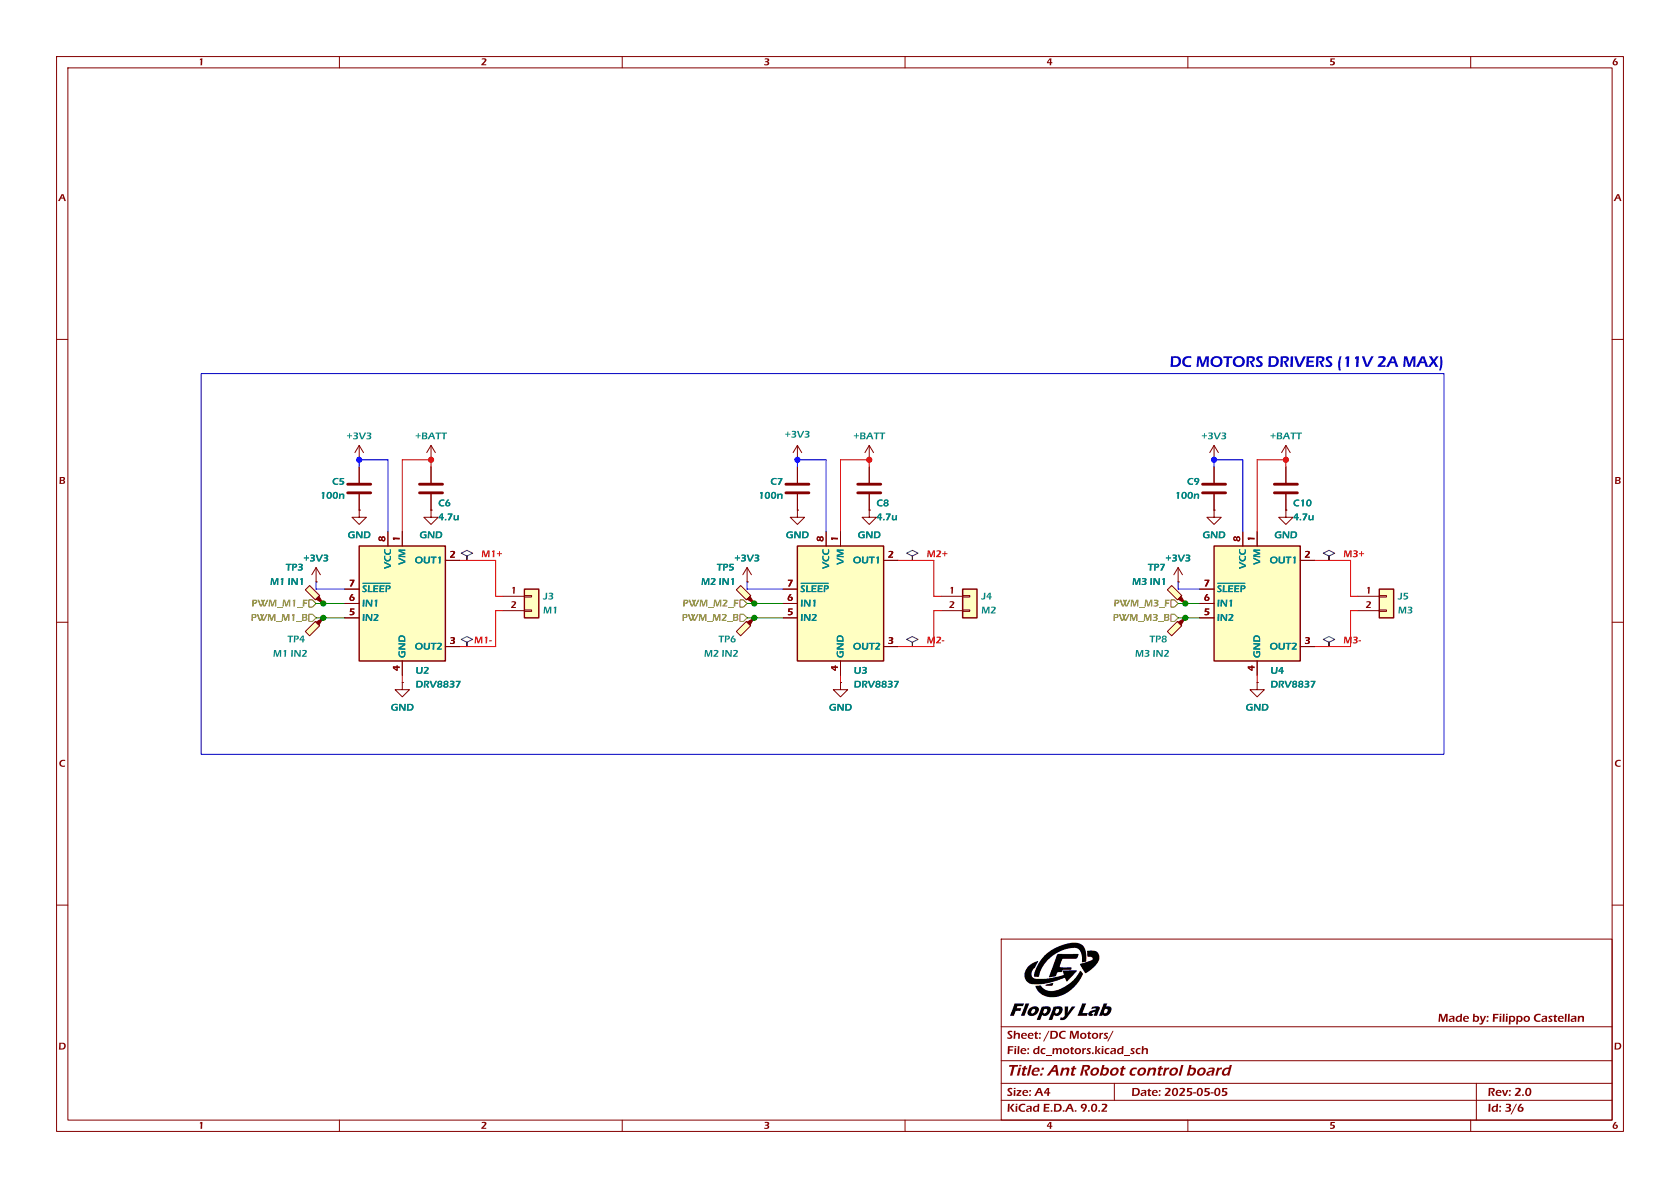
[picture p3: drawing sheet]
(kicad_sch
 (version 20250114)
 (generator "eeschema")
 (generator_version "9.0")
 (paper "A4")
 (title_block
  (title "Ant Robot control board")
  (date "2025-05-05")
  (rev "2.0")
  (company "Filippo Castellan"))
 (lib_symbols
  (symbol "Connector:TestPoint_Probe"
   (pin_numbers (hide yes))
   (pin_names
    (offset 0.762) (hide yes)) (exclude_from_sim no) (in_bom yes) (on_board yes)
   (property "Reference" "TP" (at 1.651 5.842 0) (effects (font (size 1.27 1.27))))
   (property "Value" "TestPoint_Probe" (at 1.651 4.064 0) (effects (font (size 1.27 1.27))))
   (property "Footprint" "" (at 5.08 0 0) (effects (font (size 1.27 1.27)) (hide yes)))
   (property "Datasheet" "~" (at 5.08 0 0) (effects (font (size 1.27 1.27)) (hide yes)))
   (property "Description" "test point (alternative probe-style design)" (at 0 0 0) (effects (font (size 1.27 1.27)) (hide yes)))
   (symbol "TestPoint_Probe_0_1"
    (polyline (pts (xy 1.27 0.762) (xy 0 0) (xy 0.762 1.27) (xy 1.27 0.762)) (stroke (width 0) (type default)) (fill (type outline)))
    (polyline (pts (xy 1.397 0.635) (xy 0.635 1.397) (xy 2.413 3.175) (xy 3.175 2.413) (xy 1.397 0.635)) (stroke (width 0) (type default)) (fill (type background))))
   (symbol "TestPoint_Probe_1_1"
    (pin passive line (at 0 0 90) (length 0) (name "1" (effects (font (size 1.27 1.27)))) (number "1" (effects (font (size 1.27 1.27))))))
   (embedded_fonts no))
  (symbol "Connector_Generic:Conn_01x02"
   (pin_names
    (offset 1.016) (hide yes)) (exclude_from_sim no) (in_bom yes) (on_board yes)
   (property "Reference" "J" (at 0 2.54 0) (effects (font (size 1.27 1.27))))
   (property "Value" "Conn_01x02" (at 0 -5.08 0) (effects (font (size 1.27 1.27))))
   (property "Footprint" "" (at 0 0 0) (effects (font (size 1.27 1.27)) (hide yes)))
   (property "Datasheet" "~" (at 0 0 0) (effects (font (size 1.27 1.27)) (hide yes)))
   (property "Description" "Generic connector, single row, 01x02, script generated (kicad-library-utils/schlib/autogen/connector/)" (at 0 0 0) (effects (font (size 1.27 1.27)) (hide yes)))
   (symbol "Conn_01x02_1_1"
    (rectangle (start -1.27 1.27) (end 1.27 -3.81) (stroke (width 0.254) (type default)) (fill (type background)))
    (rectangle (start -1.27 0.127) (end 0 -0.127) (stroke (width 0.1524) (type default)) (fill (type none)))
    (rectangle (start -1.27 -2.413) (end 0 -2.667) (stroke (width 0.1524) (type default)) (fill (type none)))
    (pin passive line (at -5.08 0 0) (length 3.81) (name "Pin_1" (effects (font (size 1.27 1.27)))) (number "1" (effects (font (size 1.27 1.27)))))
    (pin passive line (at -5.08 -2.54 0) (length 3.81) (name "Pin_2" (effects (font (size 1.27 1.27)))) (number "2" (effects (font (size 1.27 1.27))))))
   (embedded_fonts no))
  (symbol "Device:C"
   (pin_numbers (hide yes))
   (pin_names
    (offset 0.254)) (exclude_from_sim no) (in_bom yes) (on_board yes)
   (property "Reference" "C" (at 0.635 2.54 0) (effects (font (size 1.27 1.27)) (justify left)))
   (property "Value" "C" (at 0.635 -2.54 0) (effects (font (size 1.27 1.27)) (justify left)))
   (property "Footprint" "" (at 0.9652 -3.81 0) (effects (font (size 1.27 1.27)) (hide yes)))
   (property "Datasheet" "~" (at 0 0 0) (effects (font (size 1.27 1.27)) (hide yes)))
   (property "Description" "Unpolarized capacitor" (at 0 0 0) (effects (font (size 1.27 1.27)) (hide yes)))
   (symbol "C_0_1"
    (polyline (pts (xy -2.032 0.762) (xy 2.032 0.762)) (stroke (width 0.508) (type default)) (fill (type none)))
    (polyline (pts (xy -2.032 -0.762) (xy 2.032 -0.762)) (stroke (width 0.508) (type default)) (fill (type none))))
   (symbol "C_1_1"
    (pin passive line (at 0 3.81 270) (length 2.794) (name "~" (effects (font (size 1.27 1.27)))) (number "1" (effects (font (size 1.27 1.27)))))
    (pin passive line (at 0 -3.81 90) (length 2.794) (name "~" (effects (font (size 1.27 1.27)))) (number "2" (effects (font (size 1.27 1.27))))))
   (embedded_fonts no))
  (symbol "Driver_Motor:DRV8837" (exclude_from_sim no) (in_bom yes) (on_board yes)
   (property "Reference" "U" (at 6.35 11.43 0) (effects (font (size 1.27 1.27))))
   (property "Value" "DRV8837" (at -10.16 11.43 0) (effects (font (size 1.27 1.27))))
   (property "Footprint" "Package_SON:WSON-8-1EP_2x2mm_P0.5mm_EP0.9x1.6mm" (at 0 -21.59 0) (effects (font (size 1.27 1.27)) (hide yes)))
   (property "Datasheet" "http://www.ti.com/lit/ds/symlink/drv8837.pdf" (at 0 0 0) (effects (font (size 1.27 1.27)) (hide yes)))
   (property "Description" "H-Bridge driver, 1.8A, Low Voltage, PWM input, WSON-8" (at 0 0 0) (effects (font (size 1.27 1.27)) (hide yes)))
   (symbol "DRV8837_0_1"
    (rectangle (start -7.62 10.16) (end 7.62 -10.16) (stroke (width 0.254) (type default)) (fill (type background))))
   (symbol "DRV8837_1_1"
    (pin input line (at -10.16 2.54 0) (length 2.54) (name "~{SLEEP}" (effects (font (size 1.27 1.27)))) (number "7" (effects (font (size 1.27 1.27)))))
    (pin input line (at -10.16 0 0) (length 2.54) (name "IN1" (effects (font (size 1.27 1.27)))) (number "6" (effects (font (size 1.27 1.27)))))
    (pin input line (at -10.16 -2.54 0) (length 2.54) (name "IN2" (effects (font (size 1.27 1.27)))) (number "5" (effects (font (size 1.27 1.27)))))
    (pin power_in line (at -2.54 12.7 270) (length 2.54) (name "VCC" (effects (font (size 1.27 1.27)))) (number "8" (effects (font (size 1.27 1.27)))))
    (pin power_in line (at 0 12.7 270) (length 2.54) (name "VM" (effects (font (size 1.27 1.27)))) (number "1" (effects (font (size 1.27 1.27)))))
    (pin power_in line (at 0 -12.7 90) (length 2.54) (name "GND" (effects (font (size 1.27 1.27)))) (number "4" (effects (font (size 1.27 1.27)))))
    (pin passive line (at 0 -12.7 90) (length 2.54) (hide yes) (name "GND" (effects (font (size 1.27 1.27)))) (number "9" (effects (font (size 1.27 1.27)))))
    (pin output line (at 10.16 7.62 180) (length 2.54) (name "OUT1" (effects (font (size 1.27 1.27)))) (number "2" (effects (font (size 1.27 1.27)))))
    (pin output line (at 10.16 -7.62 180) (length 2.54) (name "OUT2" (effects (font (size 1.27 1.27)))) (number "3" (effects (font (size 1.27 1.27))))))
   (embedded_fonts no))
  (symbol "power:+3V3"
   (power)
   (pin_numbers (hide yes))
   (pin_names
    (offset 0) (hide yes)) (exclude_from_sim no) (in_bom yes) (on_board yes)
   (property "Reference" "#PWR" (at 0 -3.81 0) (effects (font (size 1.27 1.27)) (hide yes)))
   (property "Value" "+3V3" (at 0 3.556 0) (effects (font (size 1.27 1.27))))
   (property "Footprint" "" (at 0 0 0) (effects (font (size 1.27 1.27)) (hide yes)))
   (property "Datasheet" "" (at 0 0 0) (effects (font (size 1.27 1.27)) (hide yes)))
   (property "Description" "Power symbol creates a global label with name \"+3V3\"" (at 0 0 0) (effects (font (size 1.27 1.27)) (hide yes)))
   (symbol "+3V3_0_1"
    (polyline (pts (xy -0.762 1.27) (xy 0 2.54)) (stroke (width 0) (type default)) (fill (type none)))
    (polyline (pts (xy 0 2.54) (xy 0.762 1.27)) (stroke (width 0) (type default)) (fill (type none)))
    (polyline (pts (xy 0 0) (xy 0 2.54)) (stroke (width 0) (type default)) (fill (type none))))
   (symbol "+3V3_1_1"
    (pin power_in line (at 0 0 90) (length 0) (name "~" (effects (font (size 1.27 1.27)))) (number "1" (effects (font (size 1.27 1.27))))))
   (embedded_fonts no))
  (symbol "power:+BATT"
   (power)
   (pin_numbers (hide yes))
   (pin_names
    (offset 0) (hide yes)) (exclude_from_sim no) (in_bom yes) (on_board yes)
   (property "Reference" "#PWR" (at 0 -3.81 0) (effects (font (size 1.27 1.27)) (hide yes)))
   (property "Value" "+BATT" (at 0 3.556 0) (effects (font (size 1.27 1.27))))
   (property "Footprint" "" (at 0 0 0) (effects (font (size 1.27 1.27)) (hide yes)))
   (property "Datasheet" "" (at 0 0 0) (effects (font (size 1.27 1.27)) (hide yes)))
   (property "Description" "Power symbol creates a global label with name \"+BATT\"" (at 0 0 0) (effects (font (size 1.27 1.27)) (hide yes)))
   (symbol "+BATT_0_1"
    (polyline (pts (xy -0.762 1.27) (xy 0 2.54)) (stroke (width 0) (type default)) (fill (type none)))
    (polyline (pts (xy 0 2.54) (xy 0.762 1.27)) (stroke (width 0) (type default)) (fill (type none)))
    (polyline (pts (xy 0 0) (xy 0 2.54)) (stroke (width 0) (type default)) (fill (type none))))
   (symbol "+BATT_1_1"
    (pin power_in line (at 0 0 90) (length 0) (name "~" (effects (font (size 1.27 1.27)))) (number "1" (effects (font (size 1.27 1.27))))))
   (embedded_fonts no))
  (symbol "power:GND"
   (power)
   (pin_numbers (hide yes))
   (pin_names
    (offset 0) (hide yes)) (exclude_from_sim no) (in_bom yes) (on_board yes)
   (property "Reference" "#PWR" (at 0 -6.35 0) (effects (font (size 1.27 1.27)) (hide yes)))
   (property "Value" "GND" (at 0 -3.81 0) (effects (font (size 1.27 1.27))))
   (property "Footprint" "" (at 0 0 0) (effects (font (size 1.27 1.27)) (hide yes)))
   (property "Datasheet" "" (at 0 0 0) (effects (font (size 1.27 1.27)) (hide yes)))
   (property "Description" "Power symbol creates a global label with name \"GND\" , ground" (at 0 0 0) (effects (font (size 1.27 1.27)) (hide yes)))
   (symbol "GND_0_1"
    (polyline (pts (xy 0 0) (xy 0 -1.27) (xy 1.27 -1.27) (xy 0 -2.54) (xy -1.27 -1.27) (xy 0 -1.27)) (stroke (width 0) (type default)) (fill (type none))))
   (symbol "GND_1_1"
    (pin power_in line (at 0 0 270) (length 0) (name "~" (effects (font (size 1.27 1.27)))) (number "1" (effects (font (size 1.27 1.27))))))
   (embedded_fonts no)))
 (rectangle
  (start 35.56 66.04)
  (end 255.27 133.35)
  (stroke (width 0) (type default))
  (fill (type none)))
 (text "DC MOTORS DRIVERS (11V 2A MAX)"
  (exclude_from_sim no)
  (at 255.27 64.77 0)
  (effects (font (size 2 2) (thickness 0.254)
    (bold yes)) (justify right)))
 (junction
  (at 133.35 106.68)
  (diameter 0)
  (color 0 0 0 0))
 (junction
  (at 63.5 81.28)
  (diameter 0)
  (color 0 0 0 0))
 (junction
  (at 209.55 109.22)
  (diameter 0)
  (color 0 0 0 0))
 (junction
  (at 140.97 81.28)
  (diameter 0)
  (color 0 0 0 0))
 (junction
  (at 57.15 109.22)
  (diameter 0)
  (color 0 0 0 0))
 (junction
  (at 133.35 109.22)
  (diameter 0)
  (color 0 0 0 0))
 (junction
  (at 227.33 81.28)
  (diameter 0)
  (color 0 0 0 0))
 (junction
  (at 209.55 106.68)
  (diameter 0)
  (color 0 0 0 0))
 (junction
  (at 76.2 81.28)
  (diameter 0)
  (color 0 0 0 0))
 (junction
  (at 153.67 81.28)
  (diameter 0)
  (color 0 0 0 0))
 (junction
  (at 57.15 106.68)
  (diameter 0)
  (color 0 0 0 0))
 (junction
  (at 214.63 81.28)
  (diameter 0)
  (color 0 0 0 0))
 (wire
  (pts (xy 222.25 119.38) (xy 222.25 120.65))
  (stroke (width 0) (type default)))
 (wire
  (pts (xy 146.05 81.28) (xy 140.97 81.28))
  (stroke (width 0) (type default)))
 (wire
  (pts (xy 153.67 81.28) (xy 148.59 81.28))
  (stroke (width 0) (type default)))
 (wire
  (pts (xy 158.75 114.3) (xy 165.1 114.3))
  (stroke (width 0) (type default)))
 (wire
  (pts (xy 208.28 109.22) (xy 209.55 109.22))
  (stroke (width 0) (type default)))
 (wire
  (pts (xy 158.75 99.06) (xy 165.1 99.06))
  (stroke (width 0) (type default)))
 (wire
  (pts (xy 148.59 81.28) (xy 148.59 93.98))
  (stroke (width 0) (type default)))
 (wire
  (pts (xy 71.12 119.38) (xy 71.12 120.65))
  (stroke (width 0) (type default)))
 (wire
  (pts (xy 232.41 99.06) (xy 238.76 99.06))
  (stroke (width 0) (type default)))
 (wire
  (pts (xy 146.05 93.98) (xy 146.05 81.28))
  (stroke (width 0) (type default)))
 (wire
  (pts (xy 133.35 109.22) (xy 138.43 109.22))
  (stroke (width 0) (type default)))
 (wire
  (pts (xy 81.28 99.06) (xy 87.63 99.06))
  (stroke (width 0) (type default)))
 (wire
  (pts (xy 208.28 106.68) (xy 209.55 106.68))
  (stroke (width 0) (type default)))
 (wire
  (pts (xy 209.55 106.68) (xy 212.09 106.68))
  (stroke (width 0) (type default)))
 (wire
  (pts (xy 76.2 81.28) (xy 71.12 81.28))
  (stroke (width 0) (type default)))
 (wire
  (pts (xy 165.1 105.41) (xy 166.37 105.41))
  (stroke (width 0) (type default)))
 (wire
  (pts (xy 81.28 114.3) (xy 87.63 114.3))
  (stroke (width 0) (type default)))
 (wire
  (pts (xy 208.28 104.14) (xy 212.09 104.14))
  (stroke (width 0) (type default)))
 (wire
  (pts (xy 140.97 81.28) (xy 140.97 82.55))
  (stroke (width 0) (type default)))
 (wire
  (pts (xy 227.33 81.28) (xy 227.33 82.55))
  (stroke (width 0) (type default)))
 (wire
  (pts (xy 165.1 99.06) (xy 165.1 105.41))
  (stroke (width 0) (type default)))
 (wire
  (pts (xy 132.08 104.14) (xy 138.43 104.14))
  (stroke (width 0) (type default)))
 (wire
  (pts (xy 208.28 102.87) (xy 208.28 104.14))
  (stroke (width 0) (type default)))
 (wire
  (pts (xy 209.55 109.22) (xy 212.09 109.22))
  (stroke (width 0) (type default)))
 (wire
  (pts (xy 87.63 107.95) (xy 87.63 114.3))
  (stroke (width 0) (type default)))
 (wire
  (pts (xy 240.03 107.95) (xy 238.76 107.95))
  (stroke (width 0) (type default)))
 (wire
  (pts (xy 133.35 106.68) (xy 138.43 106.68))
  (stroke (width 0) (type default)))
 (wire
  (pts (xy 57.15 106.68) (xy 60.96 106.68))
  (stroke (width 0) (type default)))
 (wire
  (pts (xy 214.63 81.28) (xy 214.63 82.55))
  (stroke (width 0) (type default)))
 (wire
  (pts (xy 87.63 105.41) (xy 88.9 105.41))
  (stroke (width 0) (type default)))
 (wire
  (pts (xy 232.41 114.3) (xy 238.76 114.3))
  (stroke (width 0) (type default)))
 (wire
  (pts (xy 238.76 99.06) (xy 238.76 105.41))
  (stroke (width 0) (type default)))
 (wire
  (pts (xy 76.2 81.28) (xy 76.2 82.55))
  (stroke (width 0) (type default)))
 (wire
  (pts (xy 227.33 81.28) (xy 222.25 81.28))
  (stroke (width 0) (type default)))
 (wire
  (pts (xy 88.9 107.95) (xy 87.63 107.95))
  (stroke (width 0) (type default)))
 (wire
  (pts (xy 55.88 102.87) (xy 55.88 104.14))
  (stroke (width 0) (type default)))
 (wire
  (pts (xy 71.12 81.28) (xy 71.12 93.98))
  (stroke (width 0) (type default)))
 (wire
  (pts (xy 238.76 107.95) (xy 238.76 114.3))
  (stroke (width 0) (type default)))
 (wire
  (pts (xy 55.88 106.68) (xy 57.15 106.68))
  (stroke (width 0) (type default)))
 (wire
  (pts (xy 148.59 119.38) (xy 148.59 120.65))
  (stroke (width 0) (type default)))
 (wire
  (pts (xy 238.76 105.41) (xy 240.03 105.41))
  (stroke (width 0) (type default)))
 (wire
  (pts (xy 68.58 93.98) (xy 68.58 81.28))
  (stroke (width 0) (type default)))
 (wire
  (pts (xy 219.71 93.98) (xy 219.71 81.28))
  (stroke (width 0) (type default)))
 (wire
  (pts (xy 55.88 109.22) (xy 57.15 109.22))
  (stroke (width 0) (type default)))
 (wire
  (pts (xy 165.1 107.95) (xy 165.1 114.3))
  (stroke (width 0) (type default)))
 (wire
  (pts (xy 55.88 104.14) (xy 60.96 104.14))
  (stroke (width 0) (type default)))
 (wire
  (pts (xy 222.25 81.28) (xy 222.25 93.98))
  (stroke (width 0) (type default)))
 (wire
  (pts (xy 57.15 109.22) (xy 60.96 109.22))
  (stroke (width 0) (type default)))
 (wire
  (pts (xy 219.71 81.28) (xy 214.63 81.28))
  (stroke (width 0) (type default)))
 (wire
  (pts (xy 87.63 99.06) (xy 87.63 105.41))
  (stroke (width 0) (type default)))
 (wire
  (pts (xy 132.08 106.68) (xy 133.35 106.68))
  (stroke (width 0) (type default)))
 (wire
  (pts (xy 68.58 81.28) (xy 63.5 81.28))
  (stroke (width 0) (type default)))
 (wire
  (pts (xy 153.67 81.28) (xy 153.67 82.55))
  (stroke (width 0) (type default)))
 (wire
  (pts (xy 132.08 109.22) (xy 133.35 109.22))
  (stroke (width 0) (type default)))
 (wire
  (pts (xy 166.37 107.95) (xy 165.1 107.95))
  (stroke (width 0) (type default)))
 (wire
  (pts (xy 63.5 81.28) (xy 63.5 82.55))
  (stroke (width 0) (type default)))
 (wire
  (pts (xy 132.08 102.87) (xy 132.08 104.14))
  (stroke (width 0) (type default)))
 (label "M3-"
  (at 237.49 114.3 0)
  (effects (font (size 1.27 1.27)) (justify left bottom)))
 (label "M2-"
  (at 163.83 114.3 0)
  (effects (font (size 1.27 1.27)) (justify left bottom)))
 (label "M1+"
  (at 85.09 99.06 0)
  (effects (font (size 1.27 1.27)) (justify left bottom)))
 (label "M1-"
  (at 83.82 114.3 0)
  (effects (font (size 1.27 1.27)) (justify left bottom)))
 (label "M3+"
  (at 237.49 99.06 0)
  (effects (font (size 1.27 1.27)) (justify left bottom)))
 (label "M2+"
  (at 163.83 99.06 0)
  (effects (font (size 1.27 1.27)) (justify left bottom)))
 (hierarchical_label "PWM_M3_F"
  (shape input)
  (at 208.28 106.68 180)
  (effects (font (size 1.27 1.27)) (justify right)))
 (hierarchical_label "PWM_M1_B"
  (shape input)
  (at 55.88 109.22 180)
  (effects (font (size 1.27 1.27)) (justify right)))
 (hierarchical_label "PWM_M2_B"
  (shape input)
  (at 132.08 109.22 180)
  (effects (font (size 1.27 1.27)) (justify right)))
 (hierarchical_label "PWM_M2_F"
  (shape input)
  (at 132.08 106.68 180)
  (effects (font (size 1.27 1.27)) (justify right)))
 (hierarchical_label "PWM_M1_F"
  (shape input)
  (at 55.88 106.68 180)
  (effects (font (size 1.27 1.27)) (justify right)))
 (hierarchical_label "PWM_M3_B"
  (shape input)
  (at 208.28 109.22 180)
  (effects (font (size 1.27 1.27)) (justify right)))
 (netclass_flag ""
  (length 1.27)
  (shape diamond)
  (at 82.55 114.3 0)
  (fields_autoplaced yes)
  (effects (font (size 1.27 1.27)) (justify left bottom))
  (property "Netclass" "Power" (at 83.7565 113.03 0) (effects (font (size 1.27 1.27)
    (italic yes)) (justify left) (hide yes))))
 (netclass_flag ""
  (length 1.27)
  (shape diamond)
  (at 234.95 114.3 0)
  (fields_autoplaced yes)
  (effects (font (size 1.27 1.27)) (justify left bottom))
  (property "Netclass" "Power" (at 236.1565 113.03 0) (effects (font (size 1.27 1.27)
    (italic yes)) (justify left) (hide yes))))
 (netclass_flag ""
  (length 1.27)
  (shape diamond)
  (at 234.95 99.06 0)
  (fields_autoplaced yes)
  (effects (font (size 1.27 1.27)) (justify left bottom))
  (property "Netclass" "Power" (at 236.1565 97.79 0) (effects (font (size 1.27 1.27)
    (italic yes)) (justify left) (hide yes))))
 (netclass_flag ""
  (length 1.27)
  (shape diamond)
  (at 161.29 99.06 0)
  (fields_autoplaced yes)
  (effects (font (size 1.27 1.27)) (justify left bottom))
  (property "Netclass" "Power" (at 162.4965 97.79 0) (effects (font (size 1.27 1.27)
    (italic yes)) (justify left) (hide yes))))
 (netclass_flag ""
  (length 1.27)
  (shape diamond)
  (at 82.55 99.06 0)
  (fields_autoplaced yes)
  (effects (font (size 1.27 1.27)) (justify left bottom))
  (property "Netclass" "Power" (at 83.7565 97.79 0) (effects (font (size 1.27 1.27)
    (italic yes)) (justify left) (hide yes))))
 (netclass_flag ""
  (length 1.27)
  (shape diamond)
  (at 161.29 114.3 0)
  (fields_autoplaced yes)
  (effects (font (size 1.27 1.27)) (justify left bottom))
  (property "Netclass" "Power" (at 162.4965 113.03 0) (effects (font (size 1.27 1.27)
    (italic yes)) (justify left) (hide yes))))
 (symbol
  (lib_id "Connector_Generic:Conn_01x02")
  (at 93.98 105.41 0)
  (unit 1)
  (exclude_from_sim no)
  (in_bom no)
  (on_board yes)
  (dnp no)
  (fields_autoplaced yes)
  (property "Reference" "J3" (at 96.012 105.4473 0) (effects (font (size 1.27 1.27)) (justify left)))
  (property "Value" "M1" (at 96.012 107.9127 0) (effects (font (size 1.27 1.27)) (justify left)))
  (property "Footprint" "Connector_PinHeader_2.54mm:PinHeader_1x02_P2.54mm_Vertical" (at 93.98 105.41 0) (effects (font (size 1.27 1.27)) (hide yes)))
  (property "Datasheet" "~" (at 93.98 105.41 0) (effects (font (size 1.27 1.27)) (hide yes)))
  (property "Description" "Generic connector, single row, 01x02, script generated (kicad-library-utils/schlib/autogen/connector/)" (at 93.98 105.41 0) (effects (font (size 1.27 1.27)) (hide yes)))
  (pin "1")
  (pin "2"))
 (symbol
  (lib_id "Connector_Generic:Conn_01x02")
  (at 245.11 105.41 0)
  (unit 1)
  (exclude_from_sim no)
  (in_bom no)
  (on_board yes)
  (dnp no)
  (fields_autoplaced yes)
  (property "Reference" "J5" (at 247.142 105.4473 0) (effects (font (size 1.27 1.27)) (justify left)))
  (property "Value" "M3" (at 247.142 107.9127 0) (effects (font (size 1.27 1.27)) (justify left)))
  (property "Footprint" "Connector_PinHeader_2.54mm:PinHeader_1x02_P2.54mm_Vertical" (at 245.11 105.41 0) (effects (font (size 1.27 1.27)) (hide yes)))
  (property "Datasheet" "~" (at 245.11 105.41 0) (effects (font (size 1.27 1.27)) (hide yes)))
  (property "Description" "Generic connector, single row, 01x02, script generated (kicad-library-utils/schlib/autogen/connector/)" (at 245.11 105.41 0) (effects (font (size 1.27 1.27)) (hide yes)))
  (pin "1")
  (pin "2"))
 (symbol
  (lib_id "Device:C")
  (at 214.63 86.36 0)
  (mirror y)
  (unit 1)
  (exclude_from_sim no)
  (in_bom yes)
  (on_board yes)
  (dnp no)
  (property "Reference" "C9" (at 212.09 85.1646 0) (effects (font (size 1.27 1.27)) (justify left)))
  (property "Value" "100n" (at 212.09 87.63 0) (effects (font (size 1.27 1.27)) (justify left)))
  (property "Footprint" "Capacitor_SMD:C_0603_1608Metric" (at 213.6648 90.17 0) (effects (font (size 1.27 1.27)) (hide yes)))
  (property "Datasheet" "~" (at 214.63 86.36 0) (effects (font (size 1.27 1.27)) (hide yes)))
  (property "Description" "Unpolarized capacitor" (at 214.63 86.36 0) (effects (font (size 1.27 1.27)) (hide yes)))
  (property "LCSC" " C282519" (at 214.63 86.36 0) (effects (font (size 1.27 1.27)) (hide yes)))
  (pin "1")
  (pin "2"))
 (symbol
  (lib_id "Driver_Motor:DRV8837")
  (at 222.25 106.68 0)
  (unit 1)
  (exclude_from_sim no)
  (in_bom yes)
  (on_board yes)
  (dnp no)
  (fields_autoplaced yes)
  (property "Reference" "U4" (at 224.6032 118.5708 0) (effects (font (size 1.27 1.27)) (justify left)))
  (property "Value" "DRV8837" (at 224.6032 121.0164 0) (effects (font (size 1.27 1.27)) (justify left)))
  (property "Footprint" "Package_SON:WSON-8-1EP_2x2mm_P0.5mm_EP0.9x1.6mm" (at 222.25 128.27 0) (effects (font (size 1.27 1.27)) (hide yes)))
  (property "Datasheet" "http://www.ti.com/lit/ds/symlink/drv8837.pdf" (at 222.25 106.68 0) (effects (font (size 1.27 1.27)) (hide yes)))
  (property "Description" "H-Bridge driver, 1.8A, Low Voltage, PWM input, WSON-8" (at 222.25 106.68 0) (effects (font (size 1.27 1.27)) (hide yes)))
  (property "LCSC" "C39159" (at 222.25 106.68 0) (effects (font (size 1.27 1.27)) (hide yes)))
  (pin "8")
  (pin "6")
  (pin "3")
  (pin "4")
  (pin "1")
  (pin "9")
  (pin "7")
  (pin "2")
  (pin "5"))
 (symbol
  (lib_id "Connector_Generic:Conn_01x02")
  (at 171.45 105.41 0)
  (unit 1)
  (exclude_from_sim no)
  (in_bom no)
  (on_board yes)
  (dnp no)
  (fields_autoplaced yes)
  (property "Reference" "J4" (at 173.482 105.4473 0) (effects (font (size 1.27 1.27)) (justify left)))
  (property "Value" "M2" (at 173.482 107.9127 0) (effects (font (size 1.27 1.27)) (justify left)))
  (property "Footprint" "Connector_PinHeader_2.54mm:PinHeader_1x02_P2.54mm_Vertical" (at 171.45 105.41 0) (effects (font (size 1.27 1.27)) (hide yes)))
  (property "Datasheet" "~" (at 171.45 105.41 0) (effects (font (size 1.27 1.27)) (hide yes)))
  (property "Description" "Generic connector, single row, 01x02, script generated (kicad-library-utils/schlib/autogen/connector/)" (at 171.45 105.41 0) (effects (font (size 1.27 1.27)) (hide yes)))
  (pin "1")
  (pin "2"))
 (symbol
  (lib_id "power:GND")
  (at 140.97 90.17 0)
  (unit 1)
  (exclude_from_sim no)
  (in_bom yes)
  (on_board yes)
  (dnp no)
  (fields_autoplaced yes)
  (property "Reference" "#PWR016" (at 140.97 96.52 0) (effects (font (size 1.27 1.27)) (hide yes)))
  (property "Value" "GND" (at 140.97 94.6134 0) (effects (font (size 1.27 1.27))))
  (property "Footprint" "" (at 140.97 90.17 0) (effects (font (size 1.27 1.27)) (hide yes)))
  (property "Datasheet" "" (at 140.97 90.17 0) (effects (font (size 1.27 1.27)) (hide yes)))
  (property "Description" "" (at 140.97 90.17 0) (effects (font (size 1.27 1.27)) (hide yes)))
  (pin "1"))
 (symbol
  (lib_id "Device:C")
  (at 153.67 86.36 0)
  (unit 1)
  (exclude_from_sim no)
  (in_bom yes)
  (on_board yes)
  (dnp no)
  (property "Reference" "C8" (at 154.94 88.9746 0) (effects (font (size 1.27 1.27)) (justify left)))
  (property "Value" "4.7u" (at 154.94 91.44 0) (effects (font (size 1.27 1.27)) (justify left)))
  (property "Footprint" "Capacitor_SMD:C_0603_1608Metric" (at 154.6352 90.17 0) (effects (font (size 1.27 1.27)) (hide yes)))
  (property "Datasheet" "~" (at 153.67 86.36 0) (effects (font (size 1.27 1.27)) (hide yes)))
  (property "Description" "Unpolarized capacitor" (at 153.67 86.36 0) (effects (font (size 1.27 1.27)) (hide yes)))
  (property "LCSC" "C2858031" (at 153.67 86.36 0) (effects (font (size 1.27 1.27)) (hide yes)))
  (pin "1")
  (pin "2"))
 (symbol
  (lib_id "Device:C")
  (at 227.33 86.36 0)
  (unit 1)
  (exclude_from_sim no)
  (in_bom yes)
  (on_board yes)
  (dnp no)
  (property "Reference" "C10" (at 228.6 88.9746 0) (effects (font (size 1.27 1.27)) (justify left)))
  (property "Value" "4.7u" (at 228.6 91.44 0) (effects (font (size 1.27 1.27)) (justify left)))
  (property "Footprint" "Capacitor_SMD:C_0603_1608Metric" (at 228.2952 90.17 0) (effects (font (size 1.27 1.27)) (hide yes)))
  (property "Datasheet" "~" (at 227.33 86.36 0) (effects (font (size 1.27 1.27)) (hide yes)))
  (property "Description" "Unpolarized capacitor" (at 227.33 86.36 0) (effects (font (size 1.27 1.27)) (hide yes)))
  (property "LCSC" "C2858031" (at 227.33 86.36 0) (effects (font (size 1.27 1.27)) (hide yes)))
  (pin "1")
  (pin "2"))
 (symbol
  (lib_id "Driver_Motor:DRV8837")
  (at 71.12 106.68 0)
  (unit 1)
  (exclude_from_sim no)
  (in_bom yes)
  (on_board yes)
  (dnp no)
  (fields_autoplaced yes)
  (property "Reference" "U2" (at 73.4732 118.5708 0) (effects (font (size 1.27 1.27)) (justify left)))
  (property "Value" "DRV8837" (at 73.4732 121.0164 0) (effects (font (size 1.27 1.27)) (justify left)))
  (property "Footprint" "Package_SON:WSON-8-1EP_2x2mm_P0.5mm_EP0.9x1.6mm" (at 71.12 128.27 0) (effects (font (size 1.27 1.27)) (hide yes)))
  (property "Datasheet" "http://www.ti.com/lit/ds/symlink/drv8837.pdf" (at 71.12 106.68 0) (effects (font (size 1.27 1.27)) (hide yes)))
  (property "Description" "H-Bridge driver, 1.8A, Low Voltage, PWM input, WSON-8" (at 71.12 106.68 0) (effects (font (size 1.27 1.27)) (hide yes)))
  (property "LCSC" "C39159" (at 71.12 106.68 0) (effects (font (size 1.27 1.27)) (hide yes)))
  (pin "8")
  (pin "6")
  (pin "3")
  (pin "4")
  (pin "1")
  (pin "9")
  (pin "7")
  (pin "2")
  (pin "5"))
 (symbol
  (lib_id "power:GND")
  (at 227.33 90.17 0)
  (unit 1)
  (exclude_from_sim no)
  (in_bom yes)
  (on_board yes)
  (dnp no)
  (fields_autoplaced yes)
  (property "Reference" "#PWR025" (at 227.33 96.52 0) (effects (font (size 1.27 1.27)) (hide yes)))
  (property "Value" "GND" (at 227.33 94.6134 0) (effects (font (size 1.27 1.27))))
  (property "Footprint" "" (at 227.33 90.17 0) (effects (font (size 1.27 1.27)) (hide yes)))
  (property "Datasheet" "" (at 227.33 90.17 0) (effects (font (size 1.27 1.27)) (hide yes)))
  (property "Description" "" (at 227.33 90.17 0) (effects (font (size 1.27 1.27)) (hide yes)))
  (pin "1"))
 (symbol
  (lib_id "power:GND")
  (at 222.25 120.65 0)
  (unit 1)
  (exclude_from_sim no)
  (in_bom yes)
  (on_board yes)
  (dnp no)
  (fields_autoplaced yes)
  (property "Reference" "#PWR023" (at 222.25 127 0) (effects (font (size 1.27 1.27)) (hide yes)))
  (property "Value" "GND" (at 222.25 125.0934 0) (effects (font (size 1.27 1.27))))
  (property "Footprint" "" (at 222.25 120.65 0) (effects (font (size 1.27 1.27)) (hide yes)))
  (property "Datasheet" "" (at 222.25 120.65 0) (effects (font (size 1.27 1.27)) (hide yes)))
  (property "Description" "" (at 222.25 120.65 0) (effects (font (size 1.27 1.27)) (hide yes)))
  (pin "1"))
 (symbol
  (lib_id "power:GND")
  (at 71.12 120.65 0)
  (unit 1)
  (exclude_from_sim no)
  (in_bom yes)
  (on_board yes)
  (dnp no)
  (fields_autoplaced yes)
  (property "Reference" "#PWR011" (at 71.12 127 0) (effects (font (size 1.27 1.27)) (hide yes)))
  (property "Value" "GND" (at 71.12 125.0934 0) (effects (font (size 1.27 1.27))))
  (property "Footprint" "" (at 71.12 120.65 0) (effects (font (size 1.27 1.27)) (hide yes)))
  (property "Datasheet" "" (at 71.12 120.65 0) (effects (font (size 1.27 1.27)) (hide yes)))
  (property "Description" "" (at 71.12 120.65 0) (effects (font (size 1.27 1.27)) (hide yes)))
  (pin "1"))
 (symbol
  (lib_id "power:GND")
  (at 214.63 90.17 0)
  (unit 1)
  (exclude_from_sim no)
  (in_bom yes)
  (on_board yes)
  (dnp no)
  (fields_autoplaced yes)
  (property "Reference" "#PWR022" (at 214.63 96.52 0) (effects (font (size 1.27 1.27)) (hide yes)))
  (property "Value" "GND" (at 214.63 94.6134 0) (effects (font (size 1.27 1.27))))
  (property "Footprint" "" (at 214.63 90.17 0) (effects (font (size 1.27 1.27)) (hide yes)))
  (property "Datasheet" "" (at 214.63 90.17 0) (effects (font (size 1.27 1.27)) (hide yes)))
  (property "Description" "" (at 214.63 90.17 0) (effects (font (size 1.27 1.27)) (hide yes)))
  (pin "1"))
 (symbol
  (lib_id "Connector:TestPoint_Probe")
  (at 57.15 106.68 90)
  (unit 1)
  (exclude_from_sim no)
  (in_bom yes)
  (on_board yes)
  (dnp no)
  (property "Reference" "TP3" (at 52.07 100.33 90) (effects (font (size 1.27 1.27))))
  (property "Value" "M1 IN1" (at 50.8 102.87 90) (effects (font (size 1.27 1.27))))
  (property "Footprint" "TestPoint:TestPoint_THTPad_1.5x1.5mm_Drill0.7mm" (at 57.15 101.6 0) (effects (font (size 1.27 1.27)) (hide yes)))
  (property "Datasheet" "~" (at 57.15 101.6 0) (effects (font (size 1.27 1.27)) (hide yes)))
  (property "Description" "test point (alternative probe-style design)" (at 57.15 106.68 0) (effects (font (size 1.27 1.27)) (hide yes)))
  (pin "1"))
 (symbol
  (lib_id "Connector:TestPoint_Probe")
  (at 209.55 109.22 180)
  (unit 1)
  (exclude_from_sim no)
  (in_bom yes)
  (on_board yes)
  (dnp no)
  (property "Reference" "TP8" (at 203.2 113.03 0) (effects (font (size 1.27 1.27)) (justify right)))
  (property "Value" "M3 IN2" (at 200.66 115.57 0) (effects (font (size 1.27 1.27)) (justify right)))
  (property "Footprint" "TestPoint:TestPoint_THTPad_1.5x1.5mm_Drill0.7mm" (at 204.47 109.22 0) (effects (font (size 1.27 1.27)) (hide yes)))
  (property "Datasheet" "~" (at 204.47 109.22 0) (effects (font (size 1.27 1.27)) (hide yes)))
  (property "Description" "test point (alternative probe-style design)" (at 209.55 109.22 0) (effects (font (size 1.27 1.27)) (hide yes)))
  (pin "1"))
 (symbol
  (lib_id "Device:C")
  (at 63.5 86.36 0)
  (mirror y)
  (unit 1)
  (exclude_from_sim no)
  (in_bom yes)
  (on_board yes)
  (dnp no)
  (property "Reference" "C5" (at 60.96 85.1646 0) (effects (font (size 1.27 1.27)) (justify left)))
  (property "Value" "100n" (at 60.96 87.63 0) (effects (font (size 1.27 1.27)) (justify left)))
  (property "Footprint" "Capacitor_SMD:C_0603_1608Metric" (at 62.5348 90.17 0) (effects (font (size 1.27 1.27)) (hide yes)))
  (property "Datasheet" "~" (at 63.5 86.36 0) (effects (font (size 1.27 1.27)) (hide yes)))
  (property "Description" "Unpolarized capacitor" (at 63.5 86.36 0) (effects (font (size 1.27 1.27)) (hide yes)))
  (property "LCSC" " C282519" (at 63.5 86.36 0) (effects (font (size 1.27 1.27)) (hide yes)))
  (pin "1")
  (pin "2"))
 (symbol
  (lib_id "Device:C")
  (at 76.2 86.36 0)
  (unit 1)
  (exclude_from_sim no)
  (in_bom yes)
  (on_board yes)
  (dnp no)
  (property "Reference" "C6" (at 77.47 88.9746 0) (effects (font (size 1.27 1.27)) (justify left)))
  (property "Value" "4.7u" (at 77.47 91.44 0) (effects (font (size 1.27 1.27)) (justify left)))
  (property "Footprint" "Capacitor_SMD:C_0603_1608Metric" (at 77.1652 90.17 0) (effects (font (size 1.27 1.27)) (hide yes)))
  (property "Datasheet" "~" (at 76.2 86.36 0) (effects (font (size 1.27 1.27)) (hide yes)))
  (property "Description" "Unpolarized capacitor" (at 76.2 86.36 0) (effects (font (size 1.27 1.27)) (hide yes)))
  (property "LCSC" "C2858031" (at 76.2 86.36 0) (effects (font (size 1.27 1.27)) (hide yes)))
  (pin "1")
  (pin "2"))
 (symbol
  (lib_id "power:GND")
  (at 76.2 90.17 0)
  (unit 1)
  (exclude_from_sim no)
  (in_bom yes)
  (on_board yes)
  (dnp no)
  (fields_autoplaced yes)
  (property "Reference" "#PWR013" (at 76.2 96.52 0) (effects (font (size 1.27 1.27)) (hide yes)))
  (property "Value" "GND" (at 76.2 94.6134 0) (effects (font (size 1.27 1.27))))
  (property "Footprint" "" (at 76.2 90.17 0) (effects (font (size 1.27 1.27)) (hide yes)))
  (property "Datasheet" "" (at 76.2 90.17 0) (effects (font (size 1.27 1.27)) (hide yes)))
  (property "Description" "" (at 76.2 90.17 0) (effects (font (size 1.27 1.27)) (hide yes)))
  (pin "1"))
 (symbol
  (lib_id "power:+BATT")
  (at 76.2 81.28 0)
  (unit 1)
  (exclude_from_sim no)
  (in_bom yes)
  (on_board yes)
  (dnp no)
  (fields_autoplaced yes)
  (property "Reference" "#PWR012" (at 76.2 85.09 0) (effects (font (size 1.27 1.27)) (hide yes)))
  (property "Value" "+BATT" (at 76.2 77.1263 0) (effects (font (size 1.27 1.27))))
  (property "Footprint" "" (at 76.2 81.28 0) (effects (font (size 1.27 1.27)) (hide yes)))
  (property "Datasheet" "" (at 76.2 81.28 0) (effects (font (size 1.27 1.27)) (hide yes)))
  (property "Description" "Power symbol creates a global label with name \"+BATT\"" (at 76.2 81.28 0) (effects (font (size 1.27 1.27)) (hide yes)))
  (pin "1"))
 (symbol
  (lib_id "Connector:TestPoint_Probe")
  (at 57.15 109.22 180)
  (unit 1)
  (exclude_from_sim no)
  (in_bom yes)
  (on_board yes)
  (dnp no)
  (property "Reference" "TP4" (at 50.8 113.03 0) (effects (font (size 1.27 1.27)) (justify right)))
  (property "Value" "M1 IN2" (at 48.26 115.57 0) (effects (font (size 1.27 1.27)) (justify right)))
  (property "Footprint" "TestPoint:TestPoint_THTPad_1.5x1.5mm_Drill0.7mm" (at 52.07 109.22 0) (effects (font (size 1.27 1.27)) (hide yes)))
  (property "Datasheet" "~" (at 52.07 109.22 0) (effects (font (size 1.27 1.27)) (hide yes)))
  (property "Description" "test point (alternative probe-style design)" (at 57.15 109.22 0) (effects (font (size 1.27 1.27)) (hide yes)))
  (pin "1"))
 (symbol
  (lib_id "power:+BATT")
  (at 153.67 81.28 0)
  (unit 1)
  (exclude_from_sim no)
  (in_bom yes)
  (on_board yes)
  (dnp no)
  (fields_autoplaced yes)
  (property "Reference" "#PWR018" (at 153.67 85.09 0) (effects (font (size 1.27 1.27)) (hide yes)))
  (property "Value" "+BATT" (at 153.67 77.1263 0) (effects (font (size 1.27 1.27))))
  (property "Footprint" "" (at 153.67 81.28 0) (effects (font (size 1.27 1.27)) (hide yes)))
  (property "Datasheet" "" (at 153.67 81.28 0) (effects (font (size 1.27 1.27)) (hide yes)))
  (property "Description" "Power symbol creates a global label with name \"+BATT\"" (at 153.67 81.28 0) (effects (font (size 1.27 1.27)) (hide yes)))
  (pin "1"))
 (symbol
  (lib_id "power:GND")
  (at 153.67 90.17 0)
  (unit 1)
  (exclude_from_sim no)
  (in_bom yes)
  (on_board yes)
  (dnp no)
  (fields_autoplaced yes)
  (property "Reference" "#PWR019" (at 153.67 96.52 0) (effects (font (size 1.27 1.27)) (hide yes)))
  (property "Value" "GND" (at 153.67 94.6134 0) (effects (font (size 1.27 1.27))))
  (property "Footprint" "" (at 153.67 90.17 0) (effects (font (size 1.27 1.27)) (hide yes)))
  (property "Datasheet" "" (at 153.67 90.17 0) (effects (font (size 1.27 1.27)) (hide yes)))
  (property "Description" "" (at 153.67 90.17 0) (effects (font (size 1.27 1.27)) (hide yes)))
  (pin "1"))
 (symbol
  (lib_id "power:+3V3")
  (at 63.5 81.28 0)
  (unit 1)
  (exclude_from_sim no)
  (in_bom yes)
  (on_board yes)
  (dnp no)
  (fields_autoplaced yes)
  (property "Reference" "#PWR09" (at 63.5 85.09 0) (effects (font (size 1.27 1.27)) (hide yes)))
  (property "Value" "+3V3" (at 63.5 77.1263 0) (effects (font (size 1.27 1.27))))
  (property "Footprint" "" (at 63.5 81.28 0) (effects (font (size 1.27 1.27)) (hide yes)))
  (property "Datasheet" "" (at 63.5 81.28 0) (effects (font (size 1.27 1.27)) (hide yes)))
  (property "Description" "Power symbol creates a global label with name \"+3V3\"" (at 63.5 81.28 0) (effects (font (size 1.27 1.27)) (hide yes)))
  (pin "1"))
 (symbol
  (lib_id "power:+BATT")
  (at 227.33 81.28 0)
  (unit 1)
  (exclude_from_sim no)
  (in_bom yes)
  (on_board yes)
  (dnp no)
  (fields_autoplaced yes)
  (property "Reference" "#PWR024" (at 227.33 85.09 0) (effects (font (size 1.27 1.27)) (hide yes)))
  (property "Value" "+BATT" (at 227.33 77.1263 0) (effects (font (size 1.27 1.27))))
  (property "Footprint" "" (at 227.33 81.28 0) (effects (font (size 1.27 1.27)) (hide yes)))
  (property "Datasheet" "" (at 227.33 81.28 0) (effects (font (size 1.27 1.27)) (hide yes)))
  (property "Description" "Power symbol creates a global label with name \"+BATT\"" (at 227.33 81.28 0) (effects (font (size 1.27 1.27)) (hide yes)))
  (pin "1"))
 (symbol
  (lib_id "power:+3V3")
  (at 132.08 102.87 0)
  (unit 1)
  (exclude_from_sim no)
  (in_bom yes)
  (on_board yes)
  (dnp no)
  (fields_autoplaced yes)
  (property "Reference" "#PWR014" (at 132.08 106.68 0) (effects (font (size 1.27 1.27)) (hide yes)))
  (property "Value" "+3V3" (at 132.08 98.7163 0) (effects (font (size 1.27 1.27))))
  (property "Footprint" "" (at 132.08 102.87 0) (effects (font (size 1.27 1.27)) (hide yes)))
  (property "Datasheet" "" (at 132.08 102.87 0) (effects (font (size 1.27 1.27)) (hide yes)))
  (property "Description" "Power symbol creates a global label with name \"+3V3\"" (at 132.08 102.87 0) (effects (font (size 1.27 1.27)) (hide yes)))
  (pin "1"))
 (symbol
  (lib_id "Connector:TestPoint_Probe")
  (at 133.35 109.22 180)
  (unit 1)
  (exclude_from_sim no)
  (in_bom yes)
  (on_board yes)
  (dnp no)
  (property "Reference" "TP6" (at 127 113.03 0) (effects (font (size 1.27 1.27)) (justify right)))
  (property "Value" "M2 IN2" (at 124.46 115.57 0) (effects (font (size 1.27 1.27)) (justify right)))
  (property "Footprint" "TestPoint:TestPoint_THTPad_1.5x1.5mm_Drill0.7mm" (at 128.27 109.22 0) (effects (font (size 1.27 1.27)) (hide yes)))
  (property "Datasheet" "~" (at 128.27 109.22 0) (effects (font (size 1.27 1.27)) (hide yes)))
  (property "Description" "test point (alternative probe-style design)" (at 133.35 109.22 0) (effects (font (size 1.27 1.27)) (hide yes)))
  (pin "1"))
 (symbol
  (lib_id "Connector:TestPoint_Probe")
  (at 133.35 106.68 90)
  (unit 1)
  (exclude_from_sim no)
  (in_bom yes)
  (on_board yes)
  (dnp no)
  (property "Reference" "TP5" (at 128.27 100.33 90) (effects (font (size 1.27 1.27))))
  (property "Value" "M2 IN1" (at 127 102.87 90) (effects (font (size 1.27 1.27))))
  (property "Footprint" "TestPoint:TestPoint_THTPad_1.5x1.5mm_Drill0.7mm" (at 133.35 101.6 0) (effects (font (size 1.27 1.27)) (hide yes)))
  (property "Datasheet" "~" (at 133.35 101.6 0) (effects (font (size 1.27 1.27)) (hide yes)))
  (property "Description" "test point (alternative probe-style design)" (at 133.35 106.68 0) (effects (font (size 1.27 1.27)) (hide yes)))
  (pin "1"))
 (symbol
  (lib_id "power:GND")
  (at 63.5 90.17 0)
  (unit 1)
  (exclude_from_sim no)
  (in_bom yes)
  (on_board yes)
  (dnp no)
  (fields_autoplaced yes)
  (property "Reference" "#PWR010" (at 63.5 96.52 0) (effects (font (size 1.27 1.27)) (hide yes)))
  (property "Value" "GND" (at 63.5 94.6134 0) (effects (font (size 1.27 1.27))))
  (property "Footprint" "" (at 63.5 90.17 0) (effects (font (size 1.27 1.27)) (hide yes)))
  (property "Datasheet" "" (at 63.5 90.17 0) (effects (font (size 1.27 1.27)) (hide yes)))
  (property "Description" "" (at 63.5 90.17 0) (effects (font (size 1.27 1.27)) (hide yes)))
  (pin "1"))
 (symbol
  (lib_id "power:+3V3")
  (at 208.28 102.87 0)
  (unit 1)
  (exclude_from_sim no)
  (in_bom yes)
  (on_board yes)
  (dnp no)
  (fields_autoplaced yes)
  (property "Reference" "#PWR020" (at 208.28 106.68 0) (effects (font (size 1.27 1.27)) (hide yes)))
  (property "Value" "+3V3" (at 208.28 98.7163 0) (effects (font (size 1.27 1.27))))
  (property "Footprint" "" (at 208.28 102.87 0) (effects (font (size 1.27 1.27)) (hide yes)))
  (property "Datasheet" "" (at 208.28 102.87 0) (effects (font (size 1.27 1.27)) (hide yes)))
  (property "Description" "Power symbol creates a global label with name \"+3V3\"" (at 208.28 102.87 0) (effects (font (size 1.27 1.27)) (hide yes)))
  (pin "1"))
 (symbol
  (lib_id "Driver_Motor:DRV8837")
  (at 148.59 106.68 0)
  (unit 1)
  (exclude_from_sim no)
  (in_bom yes)
  (on_board yes)
  (dnp no)
  (fields_autoplaced yes)
  (property "Reference" "U3" (at 150.9432 118.5708 0) (effects (font (size 1.27 1.27)) (justify left)))
  (property "Value" "DRV8837" (at 150.9432 121.0164 0) (effects (font (size 1.27 1.27)) (justify left)))
  (property "Footprint" "Package_SON:WSON-8-1EP_2x2mm_P0.5mm_EP0.9x1.6mm" (at 148.59 128.27 0) (effects (font (size 1.27 1.27)) (hide yes)))
  (property "Datasheet" "http://www.ti.com/lit/ds/symlink/drv8837.pdf" (at 148.59 106.68 0) (effects (font (size 1.27 1.27)) (hide yes)))
  (property "Description" "H-Bridge driver, 1.8A, Low Voltage, PWM input, WSON-8" (at 148.59 106.68 0) (effects (font (size 1.27 1.27)) (hide yes)))
  (property "LCSC" "C39159" (at 148.59 106.68 0) (effects (font (size 1.27 1.27)) (hide yes)))
  (pin "8")
  (pin "6")
  (pin "3")
  (pin "4")
  (pin "1")
  (pin "9")
  (pin "7")
  (pin "2")
  (pin "5"))
 (symbol
  (lib_id "Connector:TestPoint_Probe")
  (at 209.55 106.68 90)
  (unit 1)
  (exclude_from_sim no)
  (in_bom yes)
  (on_board yes)
  (dnp no)
  (property "Reference" "TP7" (at 204.47 100.33 90) (effects (font (size 1.27 1.27))))
  (property "Value" "M3 IN1" (at 203.2 102.87 90) (effects (font (size 1.27 1.27))))
  (property "Footprint" "TestPoint:TestPoint_THTPad_1.5x1.5mm_Drill0.7mm" (at 209.55 101.6 0) (effects (font (size 1.27 1.27)) (hide yes)))
  (property "Datasheet" "~" (at 209.55 101.6 0) (effects (font (size 1.27 1.27)) (hide yes)))
  (property "Description" "test point (alternative probe-style design)" (at 209.55 106.68 0) (effects (font (size 1.27 1.27)) (hide yes)))
  (pin "1"))
 (symbol
  (lib_id "power:GND")
  (at 148.59 120.65 0)
  (unit 1)
  (exclude_from_sim no)
  (in_bom yes)
  (on_board yes)
  (dnp no)
  (fields_autoplaced yes)
  (property "Reference" "#PWR017" (at 148.59 127 0) (effects (font (size 1.27 1.27)) (hide yes)))
  (property "Value" "GND" (at 148.59 125.0934 0) (effects (font (size 1.27 1.27))))
  (property "Footprint" "" (at 148.59 120.65 0) (effects (font (size 1.27 1.27)) (hide yes)))
  (property "Datasheet" "" (at 148.59 120.65 0) (effects (font (size 1.27 1.27)) (hide yes)))
  (property "Description" "" (at 148.59 120.65 0) (effects (font (size 1.27 1.27)) (hide yes)))
  (pin "1"))
 (symbol
  (lib_id "Device:C")
  (at 140.97 86.36 0)
  (mirror y)
  (unit 1)
  (exclude_from_sim no)
  (in_bom yes)
  (on_board yes)
  (dnp no)
  (property "Reference" "C7" (at 138.43 85.1646 0) (effects (font (size 1.27 1.27)) (justify left)))
  (property "Value" "100n" (at 138.43 87.63 0) (effects (font (size 1.27 1.27)) (justify left)))
  (property "Footprint" "Capacitor_SMD:C_0603_1608Metric" (at 140.0048 90.17 0) (effects (font (size 1.27 1.27)) (hide yes)))
  (property "Datasheet" "~" (at 140.97 86.36 0) (effects (font (size 1.27 1.27)) (hide yes)))
  (property "Description" "Unpolarized capacitor" (at 140.97 86.36 0) (effects (font (size 1.27 1.27)) (hide yes)))
  (property "LCSC" " C282519" (at 140.97 86.36 0) (effects (font (size 1.27 1.27)) (hide yes)))
  (pin "1")
  (pin "2"))
 (symbol
  (lib_id "power:+3V3")
  (at 55.88 102.87 0)
  (unit 1)
  (exclude_from_sim no)
  (in_bom yes)
  (on_board yes)
  (dnp no)
  (fields_autoplaced yes)
  (property "Reference" "#PWR08" (at 55.88 106.68 0) (effects (font (size 1.27 1.27)) (hide yes)))
  (property "Value" "+3V3" (at 55.88 98.7163 0) (effects (font (size 1.27 1.27))))
  (property "Footprint" "" (at 55.88 102.87 0) (effects (font (size 1.27 1.27)) (hide yes)))
  (property "Datasheet" "" (at 55.88 102.87 0) (effects (font (size 1.27 1.27)) (hide yes)))
  (property "Description" "Power symbol creates a global label with name \"+3V3\"" (at 55.88 102.87 0) (effects (font (size 1.27 1.27)) (hide yes)))
  (pin "1"))
 (symbol
  (lib_id "power:+3V3")
  (at 214.63 81.28 0)
  (unit 1)
  (exclude_from_sim no)
  (in_bom yes)
  (on_board yes)
  (dnp no)
  (fields_autoplaced yes)
  (property "Reference" "#PWR021" (at 214.63 85.09 0) (effects (font (size 1.27 1.27)) (hide yes)))
  (property "Value" "+3V3" (at 214.63 77.1263 0) (effects (font (size 1.27 1.27))))
  (property "Footprint" "" (at 214.63 81.28 0) (effects (font (size 1.27 1.27)) (hide yes)))
  (property "Datasheet" "" (at 214.63 81.28 0) (effects (font (size 1.27 1.27)) (hide yes)))
  (property "Description" "Power symbol creates a global label with name \"+3V3\"" (at 214.63 81.28 0) (effects (font (size 1.27 1.27)) (hide yes)))
  (pin "1"))
 (symbol
  (lib_id "power:+3V3")
  (at 140.97 81.28 0)
  (unit 1)
  (exclude_from_sim no)
  (in_bom yes)
  (on_board yes)
  (dnp no)
  (property "Reference" "#PWR015" (at 140.97 85.09 0) (effects (font (size 1.27 1.27)) (hide yes)))
  (property "Value" "+3V3" (at 140.97 76.835 0) (effects (font (size 1.27 1.27))))
  (property "Footprint" "" (at 140.97 81.28 0) (effects (font (size 1.27 1.27)) (hide yes)))
  (property "Datasheet" "" (at 140.97 81.28 0) (effects (font (size 1.27 1.27)) (hide yes)))
  (property "Description" "Power symbol creates a global label with name \"+3V3\"" (at 140.97 81.28 0) (effects (font (size 1.27 1.27)) (hide yes)))
  (pin "1")))
